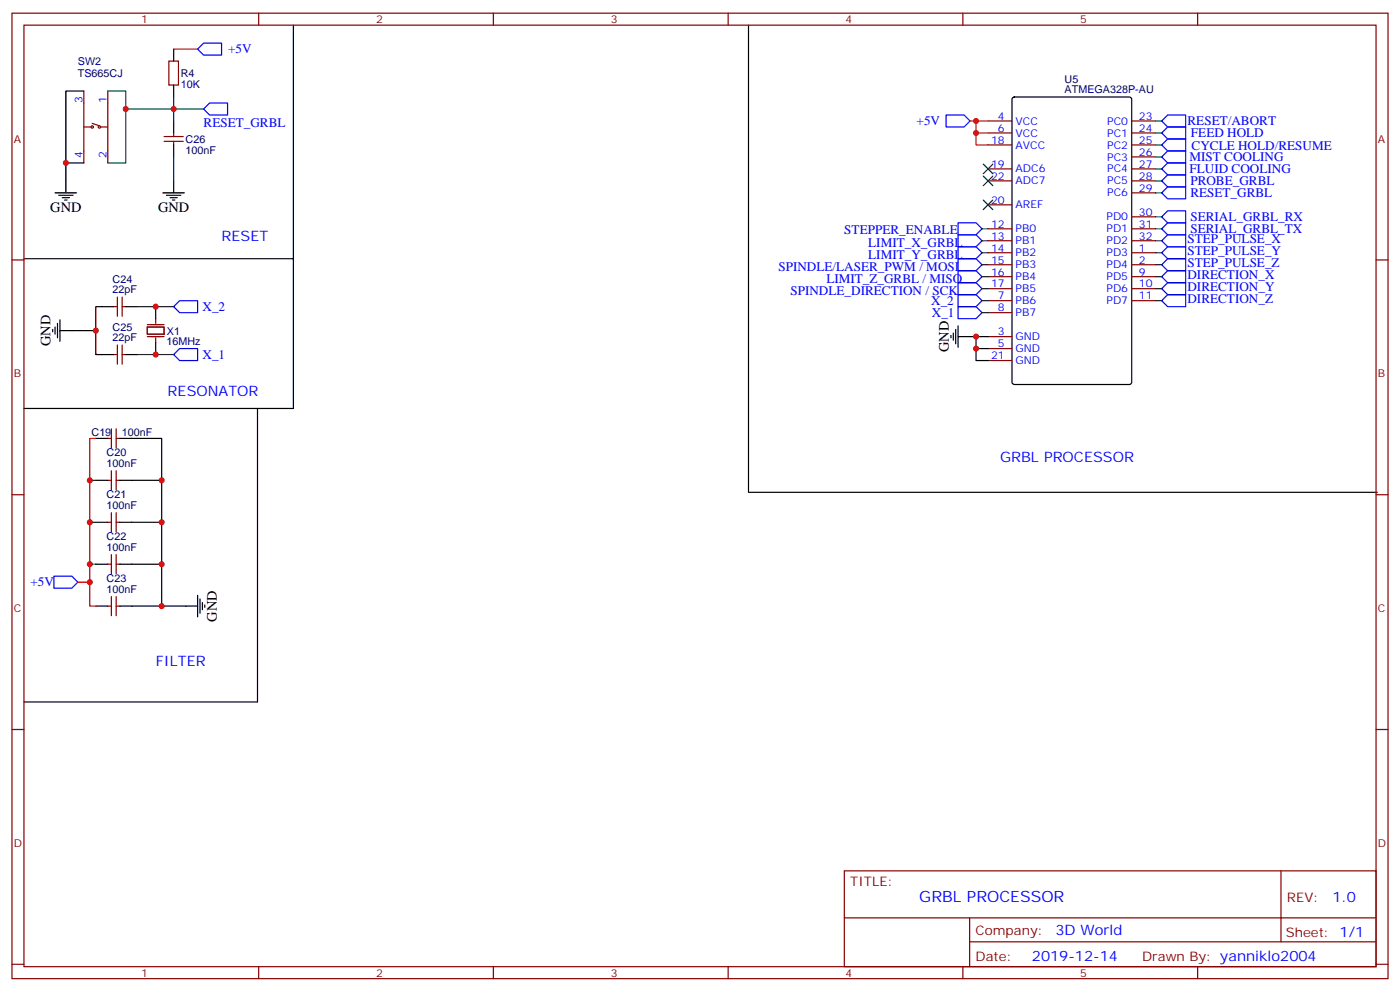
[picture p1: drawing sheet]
<svg xmlns="http://www.w3.org/2000/svg" width="412mm" height="292mm" viewBox="0 0 412 292" stroke-linecap="round" stroke-linejoin="round" font-family="sans-serif">
<g fill="none" stroke="#000" stroke-width=".35">
<path d="M51.2 14.5v3.5M86.4 7.4v68.8h-79.3M220.5 7.4v137.6h185.2M24.7 26.8h-5.3v21.2h5.3M51.2 25v3.6M51.2 35.6v3.6M298.3 28.8l.5-.2h33.9l.6 .4 .1 83.5-.5 .7h-34.1l-.6-.4-.1-83.5zM16.2 56.8h6.4M17.3 57.5h4.2M18.3 58.2h2.2M19 58.9h.8M19.4 48v8.8"/>
<path d="M48 56.8h6.3M49 57.5h4.3M50.1 58.2h2.1M50.8 58.9h.7M51.2 42.7v3.5M51.2 53.3v3.5M86.4 76.2v44.1h-79.3M15.5 97v.7M16.2 96.3v2.1M16.9 95.2v4.3M17.6 94.2v6.3M28.2 97.4v7h5.3"/>
<path d="M33.5 90.3h-5.3v7.1h-10.6M37 90.3h3.6M45.9 90.3v3.5M280.1 98.8v.7M280.8 98.1v2.1M281.5 97v4.2M282.2 99.1h8.8M282.2 96v6.3M287.5 99.1v3.6h3.5M37 104.4h3.6M45.9 100.9v3.5M287.5 102.7v3.5h3.5"/>
<path d="M28.2 129.1h3.5M35.3 129.1h12.3v12.4h-12.3M75.8 120.3v86.4h-68.7M28.2 141.5h3.5M28.2 153.8h3.5M47.6 141.5v12.3h-12.3M47.6 153.8v12.4h-12.3M28.2 166.2h3.5M28.2 178.5h3.5M47.6 166.2v12.3h-12.3M47.6 178.5h10.6M58.2 175.3v6.4"/>
<path d="M58.9 176.4v4.2M59.6 177.4v2.2M60.3 178.2v.7"/>
</g>
<g fill="none" stroke="#870000" stroke-width=".35">
<path d="M3.5 3.9h405.4v284.3h-405.4zM7.1 7.4h398.2v277.3h-398.2zM49.7 18h2.9v7h-2.9zM76.2 3.9v3.5M145.3 3.9v3.5M214.5 3.9v3.5M283.6 3.9v3.5M352.8 3.9v3.5M24.7 37.4h2.1M24.7 26.8v21.2M27.2 36.3l2.1 .7M29.6 37.4h2.1"/>
<path d="M31.7 26.8v21.2M51.2 39.2v1M291 35.6h7.1M291 39.2h7.1M333.4 35.6h7M333.4 39.2h7M48.3 41.6h5.7M48.3 40.2h5.7M51.2 41.6v1.1M291 42.7h7.1M291 49.7h7.1M291 53.3h7.1"/>
<path d="M333.4 42.7h7M333.4 49.7h7M333.4 53.3h7M333.4 46.2h7M333.4 56.8h7M3.5 76.6h3.6M291 60.3h7.1M291 67.4h7.1M291 70.9h7.1M291 74.4h7.1M291 78h7.1M333.4 67.4h7"/>
<path d="M333.4 70.9h7M333.4 74.4h7M333.4 78h7M333.4 63.9h7M405.3 76.6h3.6M33.5 90.3h1.1M34.6 87.5v5.6M36 87.5v5.6M36 90.3h1M291 81.5h7.1M291 85h7.1M291 88.5h7.1"/>
<path d="M291 92.1h7.1M291 99.1h7.1M333.4 81.5h7M333.4 85h7M333.4 88.5h7M33.5 104.4h1.1M34.6 101.6v5.6M36 101.6v5.6M36 104.4h1M291 102.7h7.1M291 106.2h7.1M31.7 129.1h1.1"/>
<path d="M32.8 126.3v5.6M32.8 138.6v5.7M34.2 126.3v5.6M34.2 138.6v5.7M34.2 129.1h1.1M3.5 145.7h3.6M31.7 141.5h1.1M31.7 153.8h1.1M32.8 151v5.6M34.2 151v5.6M34.2 141.5h1.1M34.2 153.8h1.1"/>
<path d="M405.3 145.7h3.6M31.7 166.2h1.1M31.7 178.5h1.1M32.8 163.3v5.7M32.8 175.7v5.6M34.2 163.3v5.7M34.2 175.7v5.6M34.2 166.2h1.1M34.2 178.5h1.1M3.5 214.8h3.6M405.3 214.8h3.6M248.7 256.5h156.6v28.2h-156.6z"/>
<path d="M377.3 256.5v20.9M248.7 270.3h156.5M285.6 277.4h119.6M285.6 270.3v14.1M3.5 284h3.6M76.2 284.7v3.5M145.3 284.7v3.5M214.5 284.7v3.5M283.6 284.7v3.5M352.8 284.7v3.5M405.3 284h3.6"/>
<circle cx="27.2" cy="37.4" r=".35"/>
<circle cx="29.3" cy="37.4" r=".35"/>
</g>
<path d="M43.4 96.3h4.9v2.1h-4.9zM43.4 95.6h4.9M43.4 99.1h4.9M45.9 93.8v1.4M45.9 99.5v1.4" fill="none" stroke="#870012" stroke-width=".35"/>
<g fill="none" stroke="#00f" stroke-width=".35">
<path d="M58.2 14.5l1.8-1.8h5.3v3.5h-5.3zM61.7 30.3h5.3v3.6h-5.3l-1.7-1.8zM278.7 33.9h5.3l1.8 1.7-1.8 1.8h-5.3zM342.2 39.2l1.8-1.8h5.2v3.5h-5.2zM342.2 35.6l1.8-1.7h5.2v3.5h-5.2zM342.2 56.8l1.8-1.8h5.2v3.6h-5.2zM342.2 53.3l1.8-1.8h5.2v3.5h-5.2zM342.2 49.7l1.8-1.7h5.2v3.5h-5.2zM342.2 46.2l1.8-1.7h5.2v3.5h-5.2zM342.2 42.7l1.8-1.8h5.2v3.6h-5.2zM282.2 79.7h5.3l1.8 1.8-1.8 1.8h-5.3zM282.2 76.2h5.3l1.8 1.8-1.8 1.7h-5.3z"/>
<path d="M282.2 72.7h5.3l1.8 1.7-1.8 1.8h-5.3zM282.2 69.1h5.3l1.8 1.8-1.8 1.8h-5.3zM282.2 65.6h5.3l1.8 1.8-1.8 1.7h-5.3zM342.2 67.4l1.8-1.8h5.2v3.5h-5.2zM342.2 63.9l1.8-1.8h5.2v3.5h-5.2zM342.2 78l1.8-1.8h5.2v3.5h-5.2zM342.2 74.4l1.8-1.7h5.2v3.5h-5.2zM342.2 70.9l1.8-1.8h5.2v3.6h-5.2zM51.2 90.3l1.7-1.8h5.3v3.6h-5.3zM282.2 83.3h5.3l1.8 1.7-1.8 1.8h-5.3zM282.2 86.8h5.3l1.8 1.7-1.8 1.8h-5.3zM282.2 90.3h5.3l1.8 1.8-1.8 1.7h-5.3z"/>
<path d="M342.2 88.5l1.8-1.7h5.2v3.5h-5.2zM342.2 85l1.8-1.7h5.2v3.5h-5.2zM342.2 81.5l1.8-1.8h5.2v3.6h-5.2zM51.2 104.4l1.7-1.7h5.3v3.5h-5.3zM15.9 169.7h5.3l1.7 1.7-1.7 1.8h-5.3z"/>
</g>
<g fill="none" stroke="#008700" stroke-width=".35">
<path d="M31.7 26.8h5.3v21.2h-5.3M37 32.1h23M51.2 28.6v7M340.4 39.2h1.8M340.4 35.6h1.8M51.2 46.2v7.1M340.4 56.8h1.8M340.4 53.3h1.8M340.4 49.7h1.8M340.4 46.2h1.8M340.4 42.7h1.8M289.3 67.4h1.7"/>
<path d="M289.3 78h1.7M289.3 74.4h1.7M289.3 70.9h1.7M340.4 67.4h1.8M340.4 63.9h1.8M340.4 78h1.8M340.4 74.4h1.8M340.4 70.9h1.8M40.6 90.3h10.6M289.3 85h1.7M289.3 81.5h1.7M289.3 88.5h1.7"/>
<path d="M289.3 92.1h1.7M340.4 85h1.8M340.4 81.5h1.8M340.4 88.5h1.8M40.6 104.4h10.6M26.5 141.5h1.7M26.5 153.8h1.7M26.5 166.2h1.7"/>
</g>
<path d="M51.2 14.5h7M285.8 35.6h5.2M287.5 39.2v3.5h3.5M287.5 35.6v3.6h3.5M28.2 129.1h-1.7v49.4h1.7M22.9 171.4h3.6" fill="none" stroke="#f00" stroke-width=".35"/>
<g fill="#c00">
<circle cx="26.5" cy="153.8" r=".88"/>
<circle cx="47.6" cy="141.5" r=".88"/>
<circle cx="45.9" cy="104.4" r=".88"/>
<circle cx="28.2" cy="97.4" r=".88"/>
<circle cx="287.5" cy="102.7" r=".88"/>
<circle cx="287.5" cy="39.2" r=".88"/>
<circle cx="26.5" cy="171.4" r=".88"/>
<circle cx="287.5" cy="35.6" r=".88"/>
<circle cx="287.5" cy="99.1" r=".88"/>
<circle cx="45.9" cy="90.3" r=".88"/>
<circle cx="51.2" cy="32.1" r=".88"/>
<circle cx="37" cy="32.1" r=".88"/>
<circle cx="19.4" cy="48" r=".88"/>
<circle cx="47.6" cy="153.8" r=".88"/>
<circle cx="47.6" cy="166.2" r=".88"/>
<circle cx="47.6" cy="178.5" r=".88"/>
<circle cx="26.5" cy="141.5" r=".88"/>
<circle cx="26.5" cy="166.2" r=".88"/>
</g>
<g fill="#c00" stroke="#008700" stroke-width=".35">
<path d="M289.6 48.3l2.9 2.9zM292.5 48.3l-2.9 2.9z"/>
<path d="M289.6 51.9l2.9 2.8zM292.5 51.9l-2.9 2.8z"/>
<path d="M289.6 58.9l2.9 2.8zM292.5 58.9l-2.9 2.8z"/>
</g>
<text font-size="4.6" fill="#00f" x="270.8" y="265.5">GRBL PROCESSOR</text>
<g font-size="4.2">
<text x="14.8" y="62.4">GND</text>
<text x="46.6" y="62.4">GND</text>
<text x="14.9" y="101.9" transform="rotate(-90 14.9 101.9)">GND</text>
<text x="279.5" y="103.7" transform="rotate(-90 279.5 103.7)">GND</text>
<text x="63.9" y="183.1" transform="rotate(-90 63.9 183.1)">GND</text>
</g>
<g font-size="4.2" fill="#00f">
<text x="65.3" y="70.9">RESET</text>
<text x="49.4" y="116.8">RESONATOR</text>
<text x="294.6" y="136.2">GRBL PROCESSOR</text>
<text x="45.9" y="196.1">FILTER</text>
<text x="392.5" y="265.7">1.0</text>
<text x="310.9" y="275.3">3D World</text>
<text x="304" y="283.1">2019-12-14</text>
</g>
<g font-size="3.9" fill="#00f">
<text x="67.2" y="15.7">+5V</text>
<text x="60" y="37.3">RESET_GRBL</text>
<text x="270" y="36.9">+5V</text>
<text x="349.8" y="36.9">RESET/ABORT</text>
<text x="350.8" y="40.4">FEED HOLD</text>
<text x="350.4" y="47.5">MIST COOLING</text>
<text x="351" y="44.3">CYCLE HOLD/RESUME</text>
<text x="350.4" y="51">FLUID COOLING</text>
<text x="350.6" y="58.1">RESET_GRBL</text>
<text x="350.6" y="54.6">PROBE_GRBL</text>
<text x="350.6" y="65.1">SERIAL_GRBL_RX</text>
<text x="248.7" y="69">STEPPER_ENABLE</text>
<text x="349.8" y="71.7">STEP_PULSE_X</text>
<text x="350.6" y="68.7">SERIAL_GRBL_TX</text>
<text x="255.8" y="76.2">LIMIT_Y_GRBL</text>
<text x="255.8" y="72.7">LIMIT_X_GRBL</text>
<text x="349.8" y="75.2">STEP_PULSE_Y</text>
<text x="229.3" y="79.7">SPINDLE/LASER_PWM / MOSI</text>
<text x="243.4" y="83.3">LIMIT_Z_GRBL / MISO</text>
<text x="349.8" y="82.3">DIRECTION_X</text>
<text x="349.8" y="78.8">STEP_PULSE_Z</text>
<text x="232.8" y="86.8">SPINDLE_DIRECTION / SCK</text>
<text x="274.3" y="89.8">X_2</text>
<text x="349.8" y="89.3">DIRECTION_Z</text>
<text x="349.8" y="85.8">DIRECTION_Y</text>
<text x="59.6" y="91.6">X_2</text>
<text x="274.5" y="93.3">X_1</text>
<text x="59.6" y="105.7">X_1</text>
<text x="9" y="172.7">+5V</text>
</g>
<g font-size="3.9" fill="#800">
<text x="250.5" y="261.1">TITLE:</text>
<text x="379.1" y="265.7">REV:</text>
<text x="287.4" y="275.3">Company:</text>
<text x="378.7" y="275.9">Sheet: 1/1</text>
<text x="287.4" y="282.9">Date:</text>
<text x="336.4" y="283">Drawn By: yanniklo2004</text>
</g>
<g font-size="3.2" fill="#800">
<text x="41.6" y="6.9">1</text>
<text x="110.8" y="6.9">2</text>
<text x="179.9" y="6.9">3</text>
<text x="249.1" y="6.9">4</text>
<text x="318.2" y="6.9">5</text>
<text x="4.1" y="42">A</text>
<text x="405.9" y="42">A</text>
<text x="4.1" y="111.1">B</text>
<text x="405.9" y="111.1">B</text>
<text x="4.1" y="180.3">C</text>
<text x="405.9" y="180.3">C</text>
<text x="4.1" y="249.4">D</text>
<text x="405.9" y="249.4">D</text>
<text x="41.6" y="287.7">1</text>
<text x="110.8" y="287.7">2</text>
<text x="179.9" y="287.7">3</text>
<text x="249.1" y="287.7">4</text>
<text x="318.2" y="287.7">5</text>
</g>
<g font-size="3.2" fill="#000080">
<text x="22.9" y="22.8">TS665CJ</text>
<text x="22.9" y="19.2">SW2</text>
<text x="53.3" y="22.7">R4</text>
<text x="53.3" y="25.8">10K</text>
<text x="313.6" y="27.5">ATMEGA328P-AU</text>
<text x="313.6" y="24.6">U5</text>
<text x="54.7" y="45.2">100nF</text>
<text x="54.7" y="42">C26</text>
<text x="33.2" y="83.3">C24</text>
<text x="33.2" y="86.4">22pF</text>
<text x="33.2" y="100.5">22pF</text>
<text x="33.2" y="97.4">C25</text>
<text x="49" y="101.7">16MHz</text>
<text x="49.2" y="98.5">X1</text>
<text x="27" y="128.5">C19</text>
<text x="35.9" y="128.5">100nF</text>
<text x="31.4" y="137.6">100nF</text>
<text x="31.4" y="134.4">C20</text>
<text x="31.4" y="149.9">100nF</text>
<text x="31.4" y="146.7">C21</text>
<text x="31.4" y="159.1">C22</text>
<text x="31.4" y="162.3">100nF</text>
<text x="31.4" y="171.4">C23</text>
<text x="31.4" y="174.6">100nF</text>
</g>
<g font-size="3.2" fill="#00f">
<text x="24.3" y="30.3" transform="rotate(-90 24.3 30.3)">3</text>
<text x="31.4" y="30.3" transform="rotate(-90 31.4 30.3)">1</text>
<text x="294" y="35.3">4</text>
<text x="335.5" y="35.3">23</text>
<text x="294" y="38.8">6</text>
<text x="299.2" y="36.7">VCC</text>
<text x="299.2" y="40.2">VCC</text>
<text x="326.2" y="36.7">PC0</text>
<text x="326.2" y="40.2">PC1</text>
<text x="335.5" y="38.8">24</text>
<text x="24.3" y="46.5" transform="rotate(-90 24.3 46.5)">4</text>
<text x="31.4" y="46.5" transform="rotate(-90 31.4 46.5)">2</text>
<text x="291.9" y="42.3">18</text>
<text x="299.2" y="43.7">AVCC</text>
<text x="326.2" y="43.7">PC2</text>
<text x="326.2" y="47.3">PC3</text>
<text x="335.5" y="42.3">25</text>
<text x="335.5" y="45.9">26</text>
<text x="291.9" y="49.4">19</text>
<text x="291.9" y="52.9">22</text>
<text x="299.2" y="50.8">ADC6</text>
<text x="326.2" y="50.8">PC4</text>
<text x="335.5" y="49.4">27</text>
<text x="335.5" y="52.9">28</text>
<text x="291.9" y="60">20</text>
<text x="299.2" y="54.3">ADC7</text>
<text x="326.2" y="54.3">PC5</text>
<text x="326.2" y="57.9">PC6</text>
<text x="335.5" y="56.4">29</text>
<text x="299.2" y="61.4">AREF</text>
<text x="325.9" y="64.9">PD0</text>
<text x="335.5" y="63.5">30</text>
<text x="291.9" y="67">12</text>
<text x="291.9" y="70.6">13</text>
<text x="299.2" y="68.4">PB0</text>
<text x="299.2" y="72">PB1</text>
<text x="325.9" y="68.4">PD1</text>
<text x="325.9" y="72">PD2</text>
<text x="335.5" y="67">31</text>
<text x="335.5" y="70.6">32</text>
<text x="291.9" y="74.1">14</text>
<text x="291.9" y="77.6">15</text>
<text x="299.2" y="75.5">PB2</text>
<text x="325.9" y="75.5">PD3</text>
<text x="335.5" y="74.1">1</text>
<text x="335.5" y="77.6">2</text>
<text x="291.9" y="81.1">16</text>
<text x="299.2" y="79">PB3</text>
<text x="299.2" y="82.6">PB4</text>
<text x="325.9" y="79">PD4</text>
<text x="325.9" y="82.6">PD5</text>
<text x="335.5" y="81.1">9</text>
<text x="291.9" y="84.7">17</text>
<text x="294" y="88.2">7</text>
<text x="299.2" y="86.1">PB5</text>
<text x="299.2" y="89.6">PB6</text>
<text x="325.9" y="86.1">PD6</text>
<text x="325.9" y="89.6">PD7</text>
<text x="335.5" y="84.7">10</text>
<text x="335.5" y="88.2">11</text>
<text x="294" y="91.7">8</text>
<text x="299.2" y="93.1">PB7</text>
<text x="294" y="98.8">3</text>
<text x="299.2" y="100.2">GND</text>
<text x="291.9" y="105.8">21</text>
<text x="294" y="102.3">5</text>
<text x="299.2" y="103.7">GND</text>
<text x="299.2" y="107.2">GND</text>
</g>
</svg>
